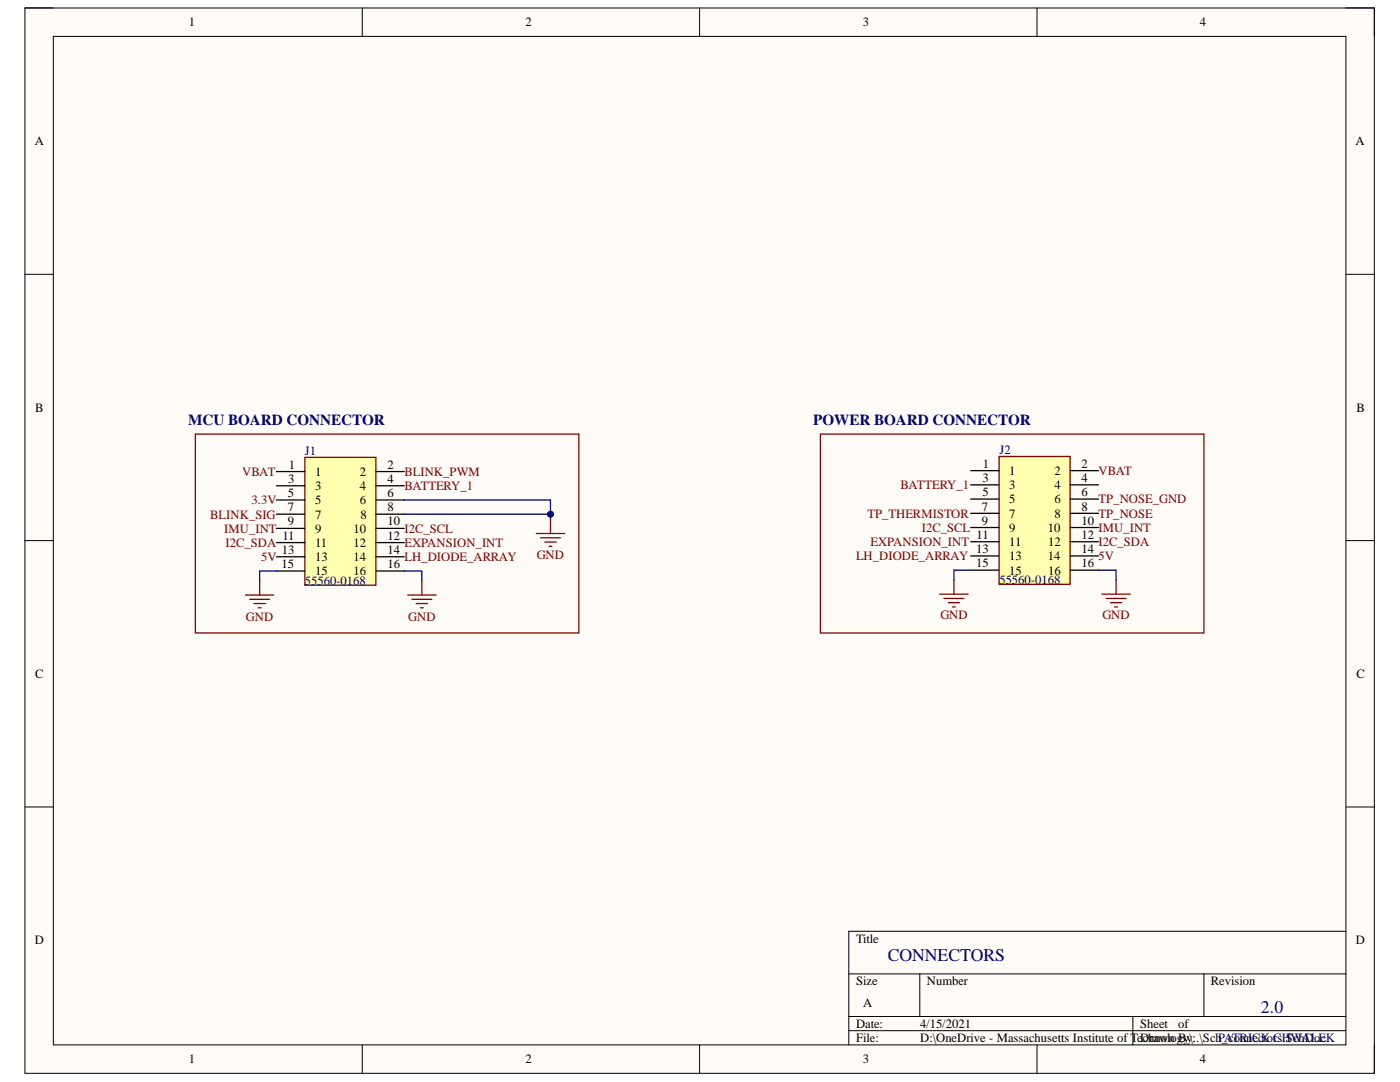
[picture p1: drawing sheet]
<svg xmlns="http://www.w3.org/2000/svg" width="279mm" height="216mm" viewBox="0 0 279 216" stroke-linecap="round" stroke-linejoin="round" font-family="sans-serif">
<path d="M5 1.6h269.3v212.6h-269.3z" fill-rule="evenodd" fill="#fffcf8"/>
<path d="M5 1.6h269.3v212.6h-269.3z" fill="none" stroke="#000" stroke-width=".2"/>
<path d="M10.6 7.3h258v201.2h-258z" fill-rule="evenodd" fill="#fffcf8"/>
<g fill="none" stroke="#000" stroke-width=".2">
<path d="M5 1.6h5.6M10.6 7.3h258v201.2h-258zM72.3 1.6v5.7M139.6 1.6v5.7M207 1.6v5.7M268.6 1.6h5.7v5.7M5 54.7h5.6M268.6 54.7h5.7M5 107.9h5.6M268.6 107.9h5.7M5 161h5.6M268.6 161h5.7"/>
<path d="M169.4 194.3h99.2M183.6 194.3v8.5M240.3 194.3v8.5M268.6 185.8h-99.2v22.7M72.3 208.5v5.7M139.6 208.5v5.7M169.4 202.8h99.2M169.4 205.7h99.2M207 208.5v5.7M226.1 202.8v5.7M274.3 208.5v5.7"/>
</g>
<path d="M60.8 91.3h14.2v25.5h-14.2z" fill-rule="evenodd" fill="#ffffb0"/>
<path d="M60.8 91.3h14.2v25.5h-14.2z" fill="none" stroke="#800000" stroke-width=".25"/>
<g fill="none" stroke="#000" stroke-width=".25">
<path d="M55.2 94.1h5.6M55.2 96.9h5.6M55.2 99.8h5.6M75 94.1h5.7M75 96.9h5.7M75 99.8h5.7M55.2 102.6h5.6M55.2 105.4h5.6M55.2 108.3h5.6M55.2 111.1h5.6M55.2 113.9h5.6M75 102.6h5.7"/>
<path d="M75 105.4h5.7M75 108.3h5.7M75 111.1h5.7M75 113.9h5.7"/>
</g>
<path d="M199.4 91.1h14.2v25.5h-14.2z" fill-rule="evenodd" fill="#ffffb0"/>
<g fill="none" stroke="#800000" stroke-width=".25">
<path d="M199.4 91.1h14.2v25.5h-14.2zM49 118.7h5.7M49.8 119.6h4M51.8 115.9v2.8M81.4 118.7h5.6M82.2 119.6h4M84.2 115.9v2.8M107 106.5h5.7M107.9 107.3h3.9M108.7 108.2h2.3M109.6 109h.5M109.9 103.6v2.9"/>
<path d="M187.5 118.6h5.7M188.4 119.4h4M190.4 115.7v2.9M219.9 118.6h5.7M220.8 119.4h3.9M222.7 115.7v2.9M50.7 120.4h2.3M51.5 121.3h.6M83.1 120.4h2.2M83.9 121.3h.6M189.2 120.3h2.3M190.1 121.1h.6"/>
<path d="M221.6 120.3h2.3M222.4 121.1h.6"/>
</g>
<g fill="none" stroke="#000" stroke-width=".25">
<path d="M193.7 93.9h5.7M193.7 96.7h5.7M193.7 99.6h5.7M213.6 93.9h5.6M213.6 96.7h5.6M213.6 99.6h5.6M193.7 102.4h5.7M193.7 105.3h5.7M193.7 108.1h5.7M193.7 110.9h5.7M193.7 113.8h5.7M213.6 102.4h5.6"/>
<path d="M213.6 105.3h5.6M213.6 108.1h5.6M213.6 110.9h5.6M213.6 113.8h5.6"/>
</g>
<path d="M55.2 113.9h-3.4v2M80.7 113.9h3.5v2M80.7 102.6h29.2v1M193.7 113.8h-3.3v1.9M219.2 113.8h3.5v1.9" fill="none" stroke="#000080" stroke-width=".25"/>
<circle cx="109.9" cy="102.6" r=".57" fill="#000080"/>
<circle cx="109.9" cy="102.6" r=".57" fill="none" stroke="#000080" stroke-width=".2"/>
<path d="M80.7 99.8h29.2v2.8" fill="none" stroke="#000080" stroke-width=".25"/>
<circle cx="109.9" cy="102.6" r=".57" fill="#000080"/>
<circle cx="109.9" cy="102.6" r=".57" fill="none" stroke="#000080" stroke-width=".2"/>
<path d="M39 86.6h76.5v39.7h-76.5zM163.7 86.6h76.6v39.7h-76.6z" fill="none" stroke="#800000" stroke-width=".25"/>
<g font-size="3.6" fill="#000080">
<text x="177.2" y="191.8">CONNECTORS</text>
<text x="251.7" y="202">2.0</text>
</g>
<g font-size="3" fill="#000080">
<text x="37.6" y="84.8">MCU BOARD CONNECTOR</text>
<text x="162.3" y="84.8">POWER BOARD CONNECTOR</text>
</g>
<g font-size="2.5">
<text x="37.7" y="5.3">1</text>
<text x="104.8" y="5.3">2</text>
<text x="172.2" y="5.3">3</text>
<text x="239.5" y="5.3">4</text>
<text x="6.9" y="29">A</text>
<text x="270.5" y="29">A</text>
<text x="7" y="82.2">B</text>
<text x="270.7" y="82.2">B</text>
<text x="57.6" y="93.5">1</text>
<text x="62.9" y="94.9">1</text>
<text x="71.8" y="94.9">2</text>
<text x="77.3" y="93.5">2</text>
<text x="196.1" y="93.3">1</text>
<text x="201.4" y="94.8">1</text>
<text x="210.4" y="94.8">2</text>
<text x="215.9" y="93.3">2</text>
<text x="57.5" y="99.2">5</text>
<text x="57.5" y="96.4">3</text>
<text x="62.9" y="97.8">3</text>
<text x="62.9" y="100.6">5</text>
<text x="71.8" y="97.8">4</text>
<text x="71.8" y="100.6">6</text>
<text x="77.3" y="96.4">4</text>
<text x="77.3" y="99.2">6</text>
<text x="196" y="101.9">7</text>
<text x="196.1" y="96.2">3</text>
<text x="196.1" y="99">5</text>
<text x="201.4" y="97.6">3</text>
<text x="201.4" y="100.4">5</text>
<text x="210.4" y="97.6">4</text>
<text x="210.4" y="100.4">6</text>
<text x="215.9" y="96.2">4</text>
<text x="215.9" y="99">6</text>
<text x="215.9" y="101.9">8</text>
<text x="56.4" y="107.7">11</text>
<text x="57.5" y="102">7</text>
<text x="57.5" y="104.8">9</text>
<text x="62.9" y="103.5">7</text>
<text x="62.9" y="106.3">9</text>
<text x="70.6" y="106.3">10</text>
<text x="71.9" y="103.5">8</text>
<text x="77.3" y="102">8</text>
<text x="77.3" y="104.8">10</text>
<text x="77.3" y="107.7">12</text>
<text x="194.9" y="107.5">11</text>
<text x="196" y="104.7">9</text>
<text x="201.4" y="103.3">7</text>
<text x="201.4" y="106.1">9</text>
<text x="209.1" y="106.1">10</text>
<text x="210.4" y="103.3">8</text>
<text x="215.9" y="104.7">10</text>
<text x="215.9" y="107.5">12</text>
<text x="56.2" y="113.4">15</text>
<text x="56.3" y="110.5">13</text>
<text x="62.9" y="109.1">11</text>
<text x="62.9" y="111.9">13</text>
<text x="70.6" y="109.1">12</text>
<text x="70.6" y="111.9">14</text>
<text x="77.3" y="110.5">14</text>
<text x="77.3" y="113.4">16</text>
<text x="194.8" y="110.3">13</text>
<text x="194.8" y="113.2">15</text>
<text x="201.4" y="109">11</text>
<text x="201.4" y="111.8">13</text>
<text x="209.1" y="111.8">14</text>
<text x="209.2" y="109">12</text>
<text x="215.9" y="110.3">14</text>
<text x="215.9" y="113.2">16</text>
<text x="62.9" y="114.8">15</text>
<text x="70.6" y="114.8">16</text>
<text x="201.4" y="114.6">15</text>
<text x="209.2" y="114.6">16</text>
<text x="7" y="135.3">C</text>
<text x="270.7" y="135.3">C</text>
<text x="6.9" y="188.4">D</text>
<text x="170.8" y="188.1">Title</text>
<text x="270.6" y="188.4">D</text>
<text x="170.8" y="196.6">Size</text>
<text x="185" y="196.6">Number</text>
<text x="241.7" y="196.6">Revision</text>
<text x="172.3" y="200.9">A</text>
<text x="170.8" y="205.1">Date:</text>
<text x="170.8" y="208">File:</text>
<text x="183.6" y="205.1">4/15/2021</text>
<text x="183.6" y="208">D:\OneDrive - Massachusetts Institute of TeDrawn By:.\Sch_connectors.SchDocK</text>
<text x="227.5" y="205.1">Sheet</text>
<text x="228.1" y="208">chnology\.</text>
<text x="235.1" y="205.1">of</text>
<text x="37.7" y="212.2">1</text>
<text x="104.8" y="212.2">2</text>
<text x="172.2" y="212.2">3</text>
<text x="239.5" y="212.2">4</text>
</g>
<g font-size="2.5" fill="#800000">
<text x="48.3" y="94.9">VBAT</text>
<text x="80.7" y="94.9">BLINK_PWM</text>
<text x="219.2" y="94.8">VBAT</text>
<text x="50.2" y="100.6">3.3V</text>
<text x="80.7" y="97.8">BATTERY_1</text>
<text x="179.7" y="97.6">BATTERY_1</text>
<text x="219.2" y="100.4">TP_NOSE_GND</text>
<text x="42" y="103.5">BLINK_SIG</text>
<text x="44.8" y="106.3">IMU_INT</text>
<text x="80.7" y="106.3">I2C_SCL</text>
<text x="173.1" y="103.3">TP_THERMISTOR</text>
<text x="184" y="106.1">I2C_SCL</text>
<text x="219.2" y="103.3">TP_NOSE</text>
<text x="219.2" y="106.1">IMU_INT</text>
<text x="45" y="109.1">I2C_SDA</text>
<text x="52.1" y="111.9">5V</text>
<text x="80.7" y="109.1">EXPANSION_INT</text>
<text x="80.7" y="111.9">LH_DIODE_ARRAY</text>
<text x="107.1" y="111.6">GND</text>
<text x="170.8" y="111.8">LH_DIODE_ARRAY</text>
<text x="173.7" y="109">EXPANSION_INT</text>
<text x="219.2" y="109">I2C_SDA</text>
<text x="219.2" y="111.8">5V</text>
<text x="49.1" y="123.9">GND</text>
<text x="81.5" y="123.9">GND</text>
<text x="187.7" y="123.6">GND</text>
<text x="220" y="123.6">GND</text>
</g>
<g font-size="2.5" fill="#000080">
<text x="60.8" y="90.7">J1</text>
<text x="199.4" y="90.5">J2</text>
<text x="60.8" y="116.8">55560-0168</text>
<text x="199.4" y="116.6">55560-0168</text>
<text x="243.1" y="208">PATRICK CHWALE</text>
</g>
</svg>
